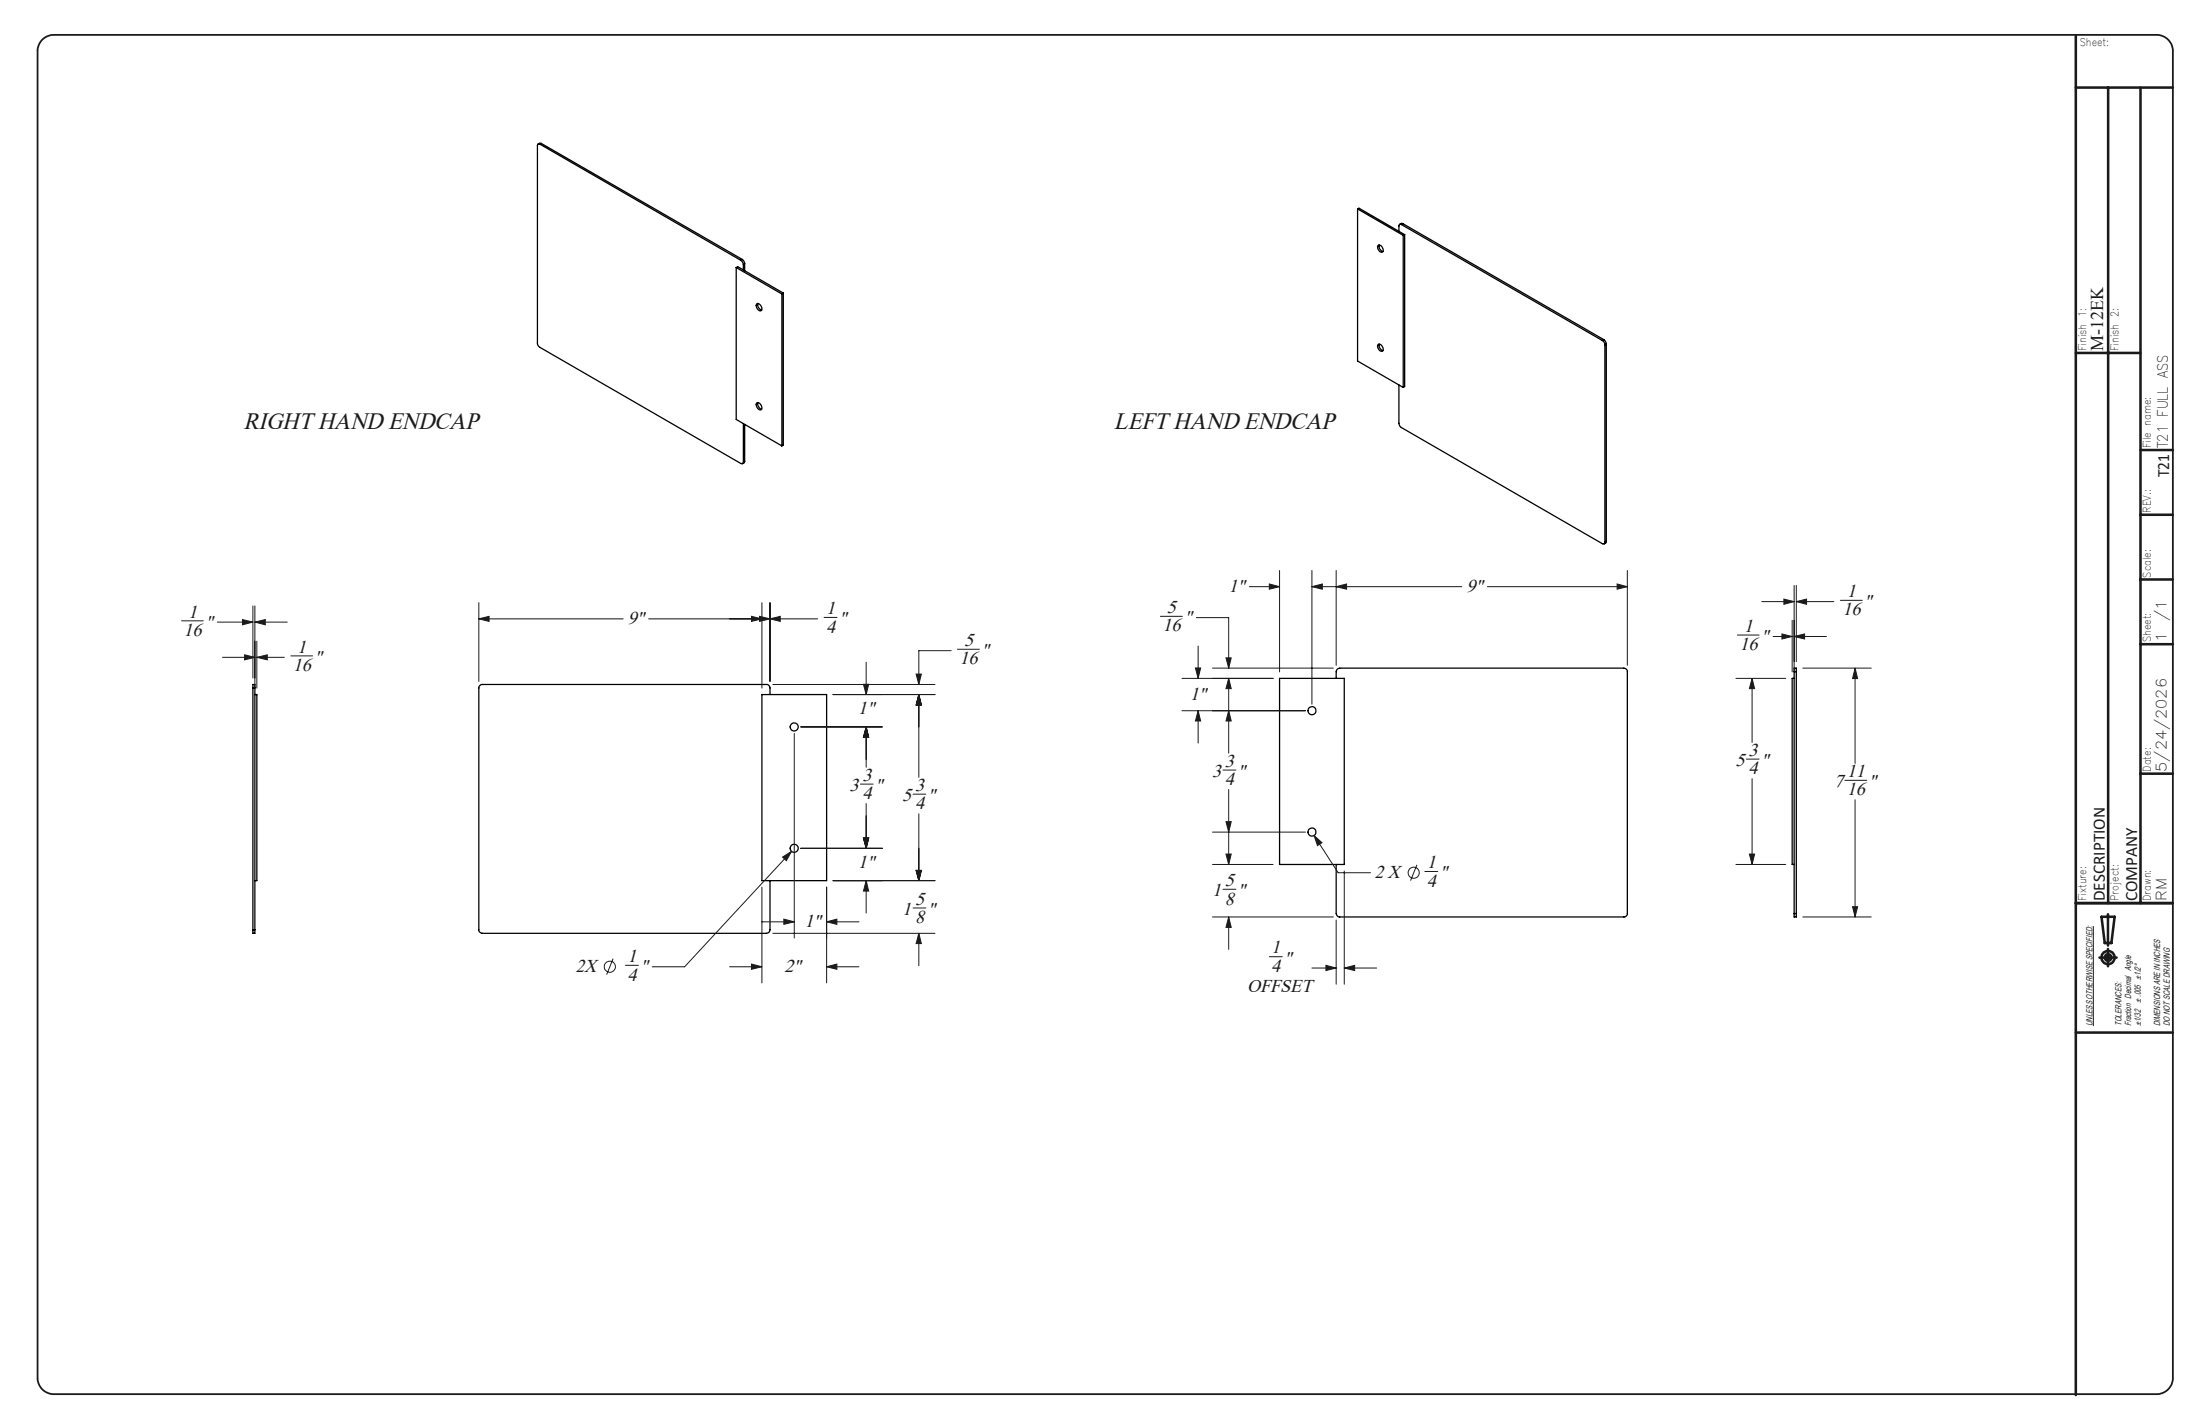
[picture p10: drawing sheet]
<svg xmlns="http://www.w3.org/2000/svg" width="432mm" height="279mm" viewBox="0 0 432 279" stroke-linecap="round" stroke-linejoin="round" font-family="sans-serif">
<g fill="none" stroke="#191924" stroke-width=".2">
<path d="M49.6 118.9v14.1M50 118.9v16.1M94 118.3v15.4M149.5 118.3v16.7M151.1 118.3v15.4M245.2 115.1h5.9M249.1 114.6l2 .5-2 .5zM251.1 111.9v19.9M257.5 115.1l2-.5v1zM257.5 115.1h29.4M257.5 111.9v26.3M262.3 115.1l2-.5v1z"/>
<path d="M262.3 111.9v18.6M291.9 115.1h27.5M317.4 114.6l2 .5-2 .5zM319.4 111.9v18.6M345.8 118h6.3M350.1 117.5l2 .5-2 .6zM352.1 114.9v16.9M352.6 118l2-.5v1.1zM352.6 114.9v14.9M352.6 118h7.3M361.2 117.8h4.3M35.6 121.8h4.3"/>
<path d="M42.7 122.1h6.9M43.7 129h6.3M47.6 121.6l2 .5-2 .5zM48 128.5l2 .5-2 .5zM50 122.1l2.1-.5v1zM50 122.1h6.4M50.4 129l2.1-.5v1zM50.4 125.8v9.2M50.4 129h5.4M57.1 128.7h4.2M94 121.4l2-.5v1zM94 121.4h28.3"/>
<path d="M127.3 121.4h33.2M147.5 120.9l2 .5-2 .5zM149.1 120.9l2 .5-2 .5zM151.1 121.4l2-.5v1zM151.7 134.3h31.8M161.7 121.1h2.6M163.5 136.3h20M169.5 134.3h1l-.5 2zM170 129.9v6.4M179.8 132.3h1l-.5 2zM180.3 136.3l.5 2h-1zM180.3 136.3v16.2"/>
<path d="M186.7 127.7h-6.4v6.6M187.9 127.4h4.3M227.8 120.9h4.3M232 133.1h17.9M232 139.5h24.2M234.6 131.1h1.1l-.5 2zM234.8 121.2h6.4v9.9M235.2 139.5l.5 2h-1.1zM235.2 126.8v6.3M235.2 139.5v6.3M238 131.1h23.7M240.6 129.1h1.1l-.5 2z"/>
<path d="M241.2 133.1l.5 2h-1.1zM241.2 139.5l.5 2h-1.1zM241.2 133.1v14.7M340.7 133.1h9.8M341 124.6h4.3M343.9 133.1l.5 2h-1zM343.9 133.1v12.6M348 124.9h3.8M349.7 124.4l2.1 .5-2.1 .5zM351.8 121.7v10.1M352.1 124.9l2.1-.5v1zM352.1 124.9h6.4"/>
<path d="M353.8 131.1h13.5M364.1 131.1l.5 2h-1zM364.1 131.1v18.7M155.9 143.9v40.1M157.2 142.6h16M168.9 153.8h2.5M170 142.6l.5 2.1h-1zM170 142.6v7.9M170 157.7v8.7M179.2 155.8h2.5M180.3 159.7v13.1M240 151.1h2.6"/>
<path d="M241.2 154.9v14.7M342.8 148.9h2.5M343.9 152.8v16.8M362.1 153.1h4.3M364.1 156.9v23M149.5 174.1v18.8M153.6 168.2l1.8-1.2-1.1 1.9zM155.4 167l-21 22.7h-6.4M157.2 166.4h16M162.2 174.1v18.8M163.5 172.8h20M169.5 164.4h1l-.5 2z"/>
<path d="M170 172.8l.5 2h-1zM170 172.8v6.3M179.2 178.2h2.5M179.8 170.8h1l-.5 2zM238 163.3h18.2M238 169.6h11.9M238 179.9h23.7M240 174.5h2.6M240.6 161.2h1.1l-.5 2.1zM240.6 167.6h1.1l-.5 2zM241.2 179.9l.5 2.1h-1.1zM241.2 179.9v6.4"/>
<path d="M257.9 163.9l1.6 1.4-.9 .6zM257.9 163.9l4.7 7.3h6.4M263.8 170.9v22.2M278.1 169.7l-1.2 3.1M279.6 171h2.6M340.7 169.6h9.8M343.4 167.6h1l-.5 2zM353.8 179.9h13.5M363.6 177.9h1l-.5 2zM120.3 188.1l-1.2 3.1M122.8 189.4h2.5M143.2 189.7h6.3"/>
<path d="M147.5 189.2l2 .5-2 .5zM149.5 180.9h6.4M151.7 183.1h31.8M153.8 180.3l2.1 .6-2.1 .5zM162.2 189.7l2.1-.5v1zM162.2 180.9l2.1-.6v1.1zM162.2 189.7h6.4M162.2 180.9h6.4M180.3 183.1l.5 2h-1zM180.3 183.1v6.4M249.1 187.7h2.6M257.5 189.9h4.8"/>
<path d="M260.2 189.4l2.1 .5-2.1 .5zM262.3 180.5v12.6M263.8 189.9l2.1-.5v1zM263.8 189.9h6.4M410.9 181.7v19.6"/>
<circle cx="277.5" cy="171.2" r="1.08"/>
<circle cx="119.7" cy="189.7" r="1.09"/>
</g>
<path d="M8.2 7.9a3.3 3.3 0 0 1 2.3-1.1h412.8a3.2 3.2 0 0 1 3.2 3.2v260.4a3.2 3.2 0 0 1-3.2 3.1h-412.8a3.2 3.2 0 0 1-3.1-3.1v-260.4a3.2 3.2 0 0 1 .8-2.1z" fill="none" stroke="#191924" stroke-width=".35"/>
<g fill="none" stroke="#191924" stroke-width=".5">
<path d="M407.4 7v266.7M407.4 17.2h19.1M413.8 17.2v160M420.1 17.2v160M407.4 69.3h12.7M420.1 88.3h6.4M420.1 113.7h6.4M420.1 101h6.4M420.1 126.4h6.4M420.1 151.8h6.4M407.4 177.2h19.1M412.5 179.9h2.5l-.6 5.1h-1.3z"/>
<path d="M413.7 179.4v6.1M412.1 187.9h3.3M413.7 186.2v3.4M407.4 202.6h19.1"/>
<circle cx="413.8" cy="187.9" r="1.29"/>
<circle cx="413.8" cy="187.9" r=".65"/>
</g>
<g fill="none" stroke="#000" stroke-width=".25">
<path d="M106 28.3a.3 .3 0 0 0-.4 0 .3 .3 0 0 0-.1 .3l.1 39.1 .4 .5 39.4 22.7a.31 .31 0 0 0 .4 .1 .31 .31 0 0 0 .1-.3M106 28.3l39.4 22.8M106.3 28.2l-.3-.1-.4 .2M106.3 28.2l-.3 .1M106.3 28.2l39.4 22.7M144.5 52.5l9 5.2M144.5 52.5l.3-.2 8.9 5.2M144.5 52.5v29.8l9 5.2M145.4 51.1l.5 .8M145.7 50.9l.3 .4 .2 .5M145.7 50.9l-.3 .2M145.9 51.9v1.1"/>
<path d="M146.2 51.8l-.3 .1M146.2 51.8v1.3M148.5 59.6a.85 .85 0 0 1 .9 .4 .85 .85 0 0 1-.1 1 1.02 1.02 0 0 1-.8-1.4zM148.7 59.5a1.08 1.08 0 0 0 .8 1.3M153.5 57.7v29.8M153.7 57.5l-.2 .2M153.7 57.5v29.8l-.2 .2M266.5 41l8.9 5.2M266.5 41v29.8l8.9 5.2M266.5 41l.2-.1 9 5.1M270.5 48.2a.82 .82 0 0 1 .8 .4 .82 .82 0 0 1 0 .9 1.01 1.01 0 0 1-.8-1.3zM270.7 48a1.11 1.11 0 0 0 .7 1.4"/>
<path d="M275.1 44.1a.3 .3 0 0 0-.4-.1 .3 .3 0 0 0-.1 .3v1.1M275.1 44.1l39.4 22.7M275.3 43.9l-.2-.1-.4 .2M275.3 43.9l-.2 .2M275.3 43.9l39.5 22.7M275.4 46.2v29.8M275.7 46l-.3 .2M275.7 46v29.8l-.3 .2M148.5 79.1a.85 .85 0 0 1 .9 .4 .85 .85 0 0 1-.1 .9 1.02 1.02 0 0 1-.8-1.3zM148.7 79a1.08 1.08 0 0 0 .8 1.3M270.5 67.6a.91 .91 0 0 1 .9 1.3 .89 .89 0 0 1-.9-1.3zM270.7 67.5a1.1 1.1 0 0 0 .7 1.3"/>
<path d="M274.6 75.5v7.5l.4 .9 39.5 22.8a.3 .3 0 0 0 .4 0 .3 .3 0 0 0 .1-.3M314.5 66.8l.4 .4 .1 .5M314.8 66.6l.3 .3 .2 .6M314.8 66.6l-.3 .2M315 67.7v38.7M315.3 67.5l-.3 .2M315.3 67.5v38.7M145.9 83.1v7.6M146.2 90.5l-.1 .3-.4 .2M146.2 90.5l-.3 .2M146.2 83.3v7.2M315.3 106.2l-.1 .2-.3 .3"/>
<path d="M315.3 106.2l-.3 .2M49.6 135v-.7h.4v.7M49.6 135h.4M49.6 135v47.4M50 136.3h.4v36.5h-.4M50 135v47.4M149.5 136.3h12.7v36.5h-12.7zM151.1 136.3v-1.3a.73 .73 0 0 0-.7-.7h-55.7a.73 .73 0 0 0-.7 .7v47.4a.73 .73 0 0 0 .7 .7h55.7a.72 .72 0 0 0 .7-.7v-9.6M251.1 133.1h12.7v36.5h-12.7zM262.3 133.1v-1.3a.72 .72 0 0 1 .7-.7h55.7a.73 .73 0 0 1 .7 .7v47.4a.73 .73 0 0 1-.7 .7h-55.7a.73 .73 0 0 1-.7-.7v-9.6M352.1 131.8v-.7h.5v.7M352.1 133.1h-.3v36.5h.3"/>
<path d="M352.1 131.8h.5M352.1 131.8v47.4M352.6 131.8v47.4M352.1 179.2v.7h.5v-.7M352.1 179.2h.5M49.6 182.4v.7h.4v-.7M49.6 182.4h.4"/>
<circle cx="257.5" cy="139.4" r=".79"/>
<circle cx="155.9" cy="142.6" r=".79"/>
<circle cx="155.9" cy="166.4" r=".79"/>
<circle cx="257.5" cy="163.2" r=".79"/>
</g>
<path d="M317.4 114.6l2 .5-2 .5zM262.3 115.1l2-.5v1zM241.2 133.1l.5 2h-1.1zM240.6 129.1h1.1l-.5 2zM234.6 131.1h1.1l-.5 2zM235.2 139.5l.5 2h-1.1zM240.6 161.2h1.1l-.5 2.1zM241.2 139.5l.5 2h-1.1zM257.9 163.9l.7 2 .9-.6zM263.8 189.9l2.1-.5v1zM260.2 189.4l2.1 .5-2.1 .5zM240.6 167.6h1.1l-.5 2zM241.2 179.9l.5 2.1h-1.1zM249.1 114.6l2 .5-2 .5zM257.5 115.1l2-.5v1zM363.6 177.9h1l-.5 2zM364.1 131.1l.5 2h-1zM350.1 117.5l2 .5-2 .6zM352.6 118l2-.5v1.1zM349.7 124.4l2.1 .5-2.1 .5zM352.1 124.9l2.1-.5v1zM343.9 133.1l.5 2h-1zM343.4 167.6h1l-.5 2zM94 121.4l2-.5v1zM149.1 120.9l2 .5-2 .5zM147.5 120.9l2 .5-2 .5zM151.1 121.4l2-.5v1zM170 142.6l.5 2.1h-1zM169.5 164.4h1l-.5 2zM170 142.6l.5 2.1h-1zM169.5 134.3h1l-.5 2zM162.2 189.7l2.1-.5v1zM147.5 189.2l2 .5-2 .5zM153.8 180.3l2.1 .6-2.1 .5zM162.2 180.9l2.1-.6v1.1zM169.5 164.4h1l-.5 2zM170 172.8l.5 2h-1zM179.8 170.8h1l-.5 2zM180.3 183.1l.5 2h-1zM180.3 136.3l.5 2h-1zM179.8 170.8h1l-.5 2zM180.3 136.3l.5 2h-1zM179.8 132.3h1l-.5 2zM153.6 168.2l.7 .7 1.1-1.9zM47.6 121.6l2 .5-2 .5zM50 122.1l2.1-.5v1zM50.4 129l2.1-.5v1zM48 128.5l2 .5-2 .5z" fill="#191924"/>
<g font-size="4.7" fill="#191924">
<text x="47.8" y="84.1">RIGHT HAND ENDCAP</text>
<text x="218.6" y="84.1">LEFT HAND ENDCAP</text>
</g>
<g font-size="3.7" fill="#191924">
<text x="241.1" y="116.2">1&quot;</text>
<text x="287.8" y="116.2">9&quot;</text>
<text x="362.5" y="117.2">1</text>
<text x="365.9" y="119.1">&quot;</text>
<text x="36" y="124.8">16</text>
<text x="36.9" y="121.2">1</text>
<text x="40.3" y="123.2">&quot;</text>
<text x="123.2" y="122.5">9&quot;</text>
<text x="162.2" y="120.5">1</text>
<text x="162.2" y="124.1">4</text>
<text x="164.7" y="122.5">&quot;</text>
<text x="228.2" y="123.9">16</text>
<text x="229" y="120.3">5</text>
<text x="232.5" y="122.3">&quot;</text>
<text x="342.3" y="124">1</text>
<text x="345.7" y="126">&quot;</text>
<text x="361.6" y="120.8">16</text>
<text x="57.5" y="131.7">16</text>
<text x="58.3" y="128.1">1</text>
<text x="61.8" y="130.1">&quot;</text>
<text x="188.3" y="130.4">16</text>
<text x="189.2" y="126.8">5</text>
<text x="192.6" y="128.8">&quot;</text>
<text x="341.4" y="127.6">16</text>
<text x="233.6" y="137.4">1&quot;</text>
<text x="168.4" y="140">1&quot;</text>
<text x="343.2" y="148.3">3</text>
<text x="166.7" y="155.2">3</text>
<text x="169.3" y="153.2">3</text>
<text x="171.8" y="155.2">&quot;</text>
<text x="179.6" y="155.2">3</text>
<text x="237.9" y="152.4">3</text>
<text x="240.4" y="150.5">3</text>
<text x="240.4" y="154.1">4</text>
<text x="243" y="152.4">&quot;</text>
<text x="340.6" y="150.3">5</text>
<text x="343.2" y="151.9">4</text>
<text x="345.7" y="150.3">&quot;</text>
<text x="360" y="154.5">7</text>
<text x="362.5" y="152.5">11</text>
<text x="366.8" y="154.5">&quot;</text>
<text x="169.3" y="156.8">4</text>
<text x="177.1" y="157.2">5</text>
<text x="179.6" y="158.8">4</text>
<text x="182.1" y="157.2">&quot;</text>
<text x="362.5" y="156.1">16</text>
<text x="168.4" y="170.3">1&quot;</text>
<text x="240.4" y="173.9">5</text>
<text x="269.8" y="172.3">2 X</text>
<text x="280.1" y="174">4</text>
<text x="280.1" y="170.3">1</text>
<text x="282.6" y="172.3">&quot;</text>
<text x="177.1" y="179.5">1</text>
<text x="179.6" y="177.5">5</text>
<text x="182.1" y="179.5">&quot;</text>
<text x="237.9" y="175.9">1</text>
<text x="240.4" y="177.5">8</text>
<text x="243" y="175.9">&quot;</text>
<text x="157.9" y="182">1&quot;</text>
<text x="179.6" y="181.1">8</text>
<text x="113" y="190.8">2X</text>
<text x="123.2" y="188.8">1</text>
<text x="125.7" y="190.8">&quot;</text>
<text x="153.9" y="190.8">2&quot;</text>
<text x="249.5" y="190.7">4</text>
<text x="249.5" y="187.1">1</text>
<text x="252.1" y="189.1">&quot;</text>
<text x="123.2" y="192.4">4</text>
<text x="244.8" y="194.6">OFFSET</text>
</g>
<text font-size="3.5" fill="#191924" x="412.8" y="68.9" transform="rotate(-90 412.8 68.9)">M-12EK</text>
<g font-size="3.4" fill="#191924">
<text x="425.7" y="93.6" transform="rotate(-90 425.7 93.6)">T21</text>
<text x="413.1" y="176.8" transform="rotate(-90 413.1 176.8)">DESCRIPTION</text>
<text x="419.4" y="176.8" transform="rotate(-90 419.4 176.8)">COMPANY</text>
</g>
<g font-size="2.8" fill="#191924">
<text x="425.5" y="87.9" transform="rotate(-90 425.5 87.9)">T21 FULL ASS</text>
<text x="425.2" y="121.9" transform="rotate(-90 425.2 121.9)">/1</text>
<text x="425.2" y="126" transform="rotate(-90 425.2 126)">1</text>
<text x="425.2" y="151.4" transform="rotate(-90 425.2 151.4)">5/24/2026</text>
<text x="425.2" y="176.8" transform="rotate(-90 425.2 176.8)">RM</text>
</g>
<g font-size="2.1" fill="#191924">
<text x="408.2" y="9">Sheet:</text>
<text x="409.5" y="68.9" transform="rotate(-90 409.5 68.9)">Finish 1:</text>
<text x="415.8" y="68.9" transform="rotate(-90 415.8 68.9)">Finish 2:</text>
<text x="422.2" y="87.9" transform="rotate(-90 422.2 87.9)">File name:</text>
<text x="422.2" y="100.6" transform="rotate(-90 422.2 100.6)">REV.:</text>
<text x="422.2" y="113.3" transform="rotate(-90 422.2 113.3)">Scale:</text>
<text x="422.2" y="126" transform="rotate(-90 422.2 126)">Sheet:</text>
<text x="422.2" y="151.4" transform="rotate(-90 422.2 151.4)">Date:</text>
<text x="409.5" y="176.8" transform="rotate(-90 409.5 176.8)">Fixture:</text>
<text x="415.8" y="176.8" transform="rotate(-90 415.8 176.8)">Project:</text>
<text x="422.2" y="176.8" transform="rotate(-90 422.2 176.8)">Drawn:</text>
</g>
<g font-size="1.7" fill="#191924">
<text x="420.2" y="196.8" transform="rotate(-90 420.2 196.8)">± .005 ±1/2°</text>
<text x="410.7" y="201.3" transform="rotate(-90 410.7 201.3)">UNLESS OTHERWISE SPECIFIED:</text>
<text x="416.4" y="201.3" transform="rotate(-90 416.4 201.3)">TOLERANCES:</text>
<text x="418.3" y="201.3" transform="rotate(-90 418.3 201.3)">Fraction Decimal Angle</text>
<text x="420.2" y="201.3" transform="rotate(-90 420.2 201.3)">±1/32</text>
<text x="424" y="201.3" transform="rotate(-90 424 201.3)">DIMENSIONS ARE IN INCHES</text>
<text x="425.9" y="201.3" transform="rotate(-90 425.9 201.3)">DO NOT SCALE DRAWING</text>
</g>
</svg>
